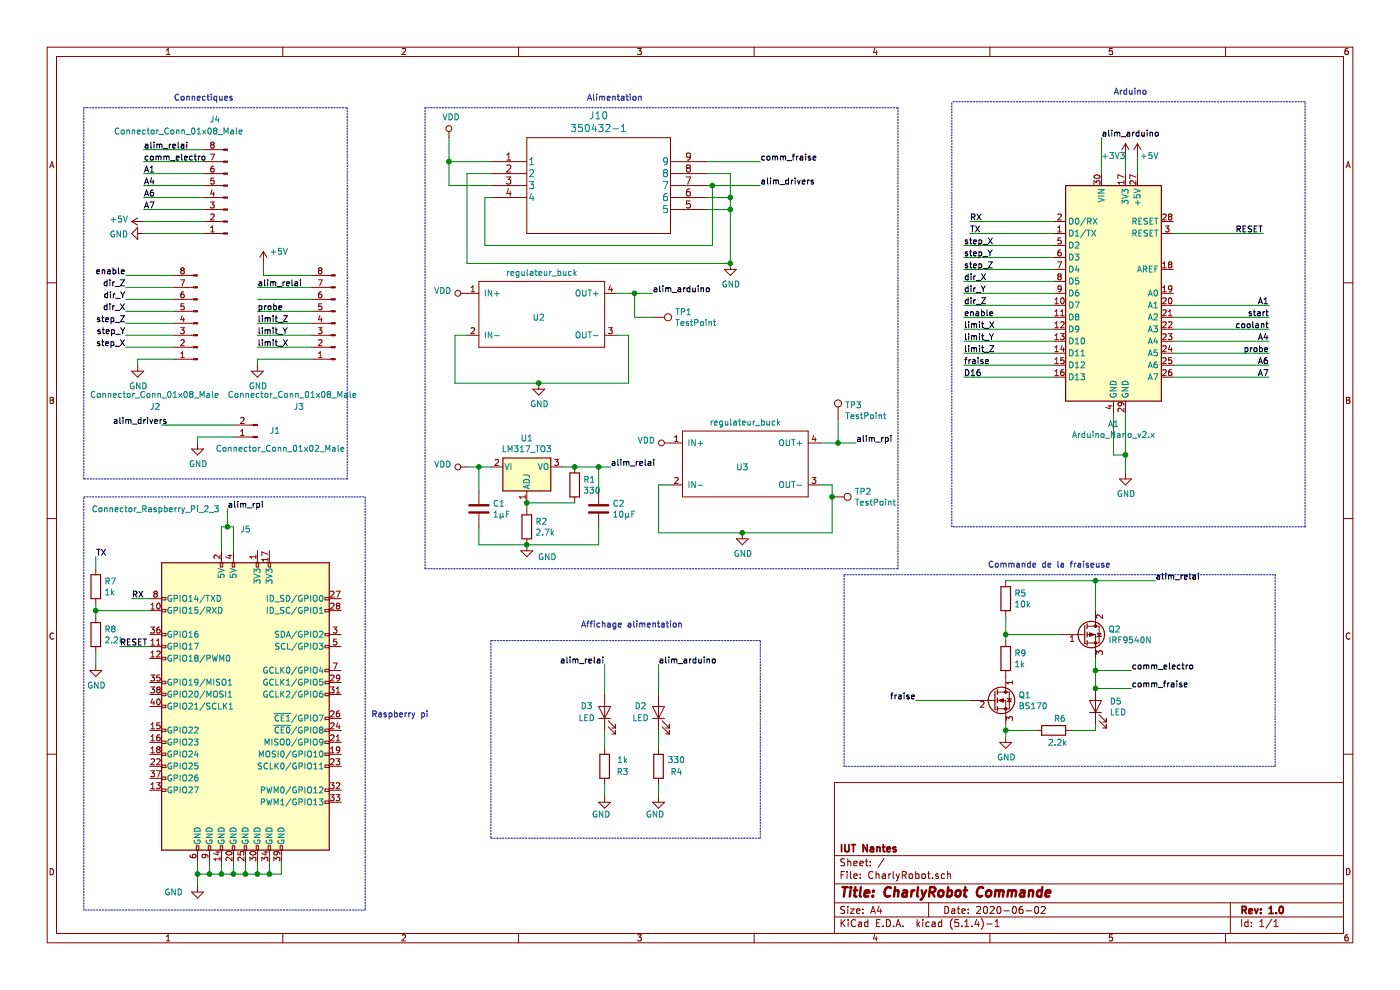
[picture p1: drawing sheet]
EESchema Schematic File Version 4
LIBS:CharlyRobot-cache
EELAYER 30 0
EELAYER END
$Descr A4 11693 8268
encoding utf-8
Sheet 1 1
Title "CharlyRobot Commande"
Date "2020-06-02"
Rev "1.0"
Comp "IUT Nantes"
Comment1 ""
Comment2 ""
Comment3 ""
Comment4 ""
$EndDescr
Text Notes 4900 850  0    50   ~ 0
Alimentation
Wire Notes Line
	10900 4400 10900 850 
Wire Notes Line
	10900 850  7950 850 
Wire Wire Line
	9200 1450 9200 1150
Wire Wire Line
	9300 3450 9300 3800
Wire Wire Line
	9300 3800 9400 3800
Wire Wire Line
	9400 3800 9400 3450
Wire Wire Line
	9400 3800 9400 3950
Connection ~ 9400 3800
$Comp
L power:GND #PWR0101
U 1 1
P 9400 3950
F 0 "#PWR0101" H 9400 3700 50  0001 C CNN
F 1 "GND" H 9405 3777 50  0000 C CNN
F 2 "" H 9400 3950 50  0001 C CNN
F 3 "" H 9400 3950 50  0001 C CNN
	1    9400 3950
	1    0    0    -1  
$EndComp
Wire Wire Line
	4100 3900 4000 3900
$Comp
L power:VDD #PWR0102
U 1 1
P 3900 3900
F 0 "#PWR0102" H 3900 3750 50  0001 C CNN
F 1 "VDD" V 3918 4027 50  0000 L CNN
F 2 "" H 3900 3900 50  0001 C CNN
F 3 "" H 3900 3900 50  0001 C CNN
	1    3900 3900
	0    -1   -1   0   
$EndComp
$Comp
L power:GND #PWR0103
U 1 1
P 4400 4550
F 0 "#PWR0103" H 4400 4300 50  0001 C CNN
F 1 "GND" H 4650 4450 50  0000 R CNN
F 2 "" H 4400 4550 50  0001 C CNN
F 3 "" H 4400 4550 50  0001 C CNN
	1    4400 4550
	1    0    0    -1  
$EndComp
$Comp
L Device:C C1
U 1 1
P 4000 4250
F 0 "C1" H 4115 4296 50  0000 L CNN
F 1 "1µF" H 4115 4205 50  0000 L CNN
F 2 "empreintes_CharlyRobot:C_Rect_L7.0mm_W4.5mm_P5.00mm" H 4038 4100 50  0001 C CNN
F 3 "~" H 4000 4250 50  0001 C CNN
	1    4000 4250
	1    0    0    -1  
$EndComp
$Comp
L Device:C C2
U 1 1
P 5000 4250
F 0 "C2" H 5115 4296 50  0000 L CNN
F 1 "10µF" H 5115 4205 50  0000 L CNN
F 2 "empreintes_CharlyRobot:CP_Radial_D5.0mm_P2.50mm" H 5038 4100 50  0001 C CNN
F 3 "~" H 5000 4250 50  0001 C CNN
	1    5000 4250
	1    0    0    -1  
$EndComp
$Comp
L Device:R R1
U 1 1
P 4800 4050
F 0 "R1" H 4870 4096 50  0000 L CNN
F 1 "330" H 4870 4005 50  0000 L CNN
F 2 "empreintes_CharlyRobot:R_Axial_DIN0207_L6.3mm_D2.5mm_P10.16mm_Horizontal" V 4730 4050 50  0001 C CNN
F 3 "~" H 4800 4050 50  0001 C CNN
	1    4800 4050
	1    0    0    -1  
$EndComp
$Comp
L Device:R R2
U 1 1
P 4400 4400
F 0 "R2" H 4470 4446 50  0000 L CNN
F 1 "2.7k" H 4470 4355 50  0000 L CNN
F 2 "empreintes_CharlyRobot:R_Axial_DIN0207_L6.3mm_D2.5mm_P10.16mm_Horizontal" V 4330 4400 50  0001 C CNN
F 3 "~" H 4400 4400 50  0001 C CNN
	1    4400 4400
	1    0    0    -1  
$EndComp
$Comp
L Regulator_Linear:LM317_TO3 U1
U 1 1
P 4400 3900
F 0 "U1" H 4400 4142 50  0000 C CNN
F 1 "LM317_TO3" H 4400 4051 50  0000 C CNN
F 2 "empreintes_CharlyRobot:TO-220-3_Horizontal_TabDown" H 4400 4100 50  0001 C CIN
F 3 "http://www.ti.com/lit/ds/symlink/lm317.pdf" H 4400 3900 50  0001 C CNN
	1    4400 3900
	1    0    0    -1  
$EndComp
Wire Wire Line
	4400 4200 4800 4200
Wire Wire Line
	4400 4200 4400 4250
Connection ~ 4400 4200
Wire Wire Line
	4700 3900 4800 3900
Wire Wire Line
	4000 4100 4000 3900
Connection ~ 4000 3900
Wire Wire Line
	4000 3900 3900 3900
Wire Wire Line
	4400 4550 4000 4550
Wire Wire Line
	4000 4550 4000 4400
Wire Wire Line
	4800 3900 5000 3900
Wire Wire Line
	5000 3900 5000 4100
Connection ~ 4800 3900
Wire Wire Line
	5000 4400 5000 4550
Wire Wire Line
	5000 4550 4400 4550
Connection ~ 4400 4550
Wire Wire Line
	5000 3900 5100 3900
Connection ~ 5000 3900
Text Label 5100 3900 0    50   ~ 0
alim_relai
$Comp
L Device:LED D3
U 1 1
P 5050 5950
F 0 "D3" V 5100 6100 50  0000 C CNN
F 1 "LED" V 5000 6100 50  0000 C CNN
F 2 "empreintes_CharlyRobot:LED_D3.0mm" H 5050 5950 50  0001 C CNN
F 3 "~" H 5050 5950 50  0001 C CNN
	1    5050 5950
	0    1    1    0   
$EndComp
$Comp
L power:GND #PWR0104
U 1 1
P 5050 6650
F 0 "#PWR0104" H 5050 6400 50  0001 C CNN
F 1 "GND" H 5100 6500 50  0000 R CNN
F 2 "" H 5050 6650 50  0001 C CNN
F 3 "" H 5050 6650 50  0001 C CNN
	1    5050 6650
	1    0    0    -1  
$EndComp
$Comp
L Device:R R3
U 1 1
P 5050 6400
F 0 "R3" H 4900 6450 50  0000 C CNN
F 1 "1k" H 4900 6350 50  0000 C CNN
F 2 "empreintes_CharlyRobot:R_Axial_DIN0207_L6.3mm_D2.5mm_P10.16mm_Horizontal" V 4980 6400 50  0001 C CNN
F 3 "~" H 5050 6400 50  0001 C CNN
	1    5050 6400
	-1   0    0    1   
$EndComp
Wire Wire Line
	5050 6550 5050 6650
Wire Wire Line
	5050 6250 5050 6100
$Comp
L power:VDD #PWR0105
U 1 1
P 3900 2450
F 0 "#PWR0105" H 3900 2300 50  0001 C CNN
F 1 "VDD" V 3918 2577 50  0000 L CNN
F 2 "" H 3900 2450 50  0001 C CNN
F 3 "" H 3900 2450 50  0001 C CNN
	1    3900 2450
	0    -1   -1   0   
$EndComp
Text Label 9200 1150 0    50   ~ 0
alim_arduino
$Comp
L Device:LED D2
U 1 1
P 5500 5950
F 0 "D2" V 5550 6100 50  0000 C CNN
F 1 "LED" V 5450 6100 50  0000 C CNN
F 2 "empreintes_CharlyRobot:LED_D3.0mm" H 5500 5950 50  0001 C CNN
F 3 "~" H 5500 5950 50  0001 C CNN
	1    5500 5950
	0    1    1    0   
$EndComp
$Comp
L power:GND #PWR0107
U 1 1
P 5500 6650
F 0 "#PWR0107" H 5500 6400 50  0001 C CNN
F 1 "GND" H 5550 6500 50  0000 R CNN
F 2 "" H 5500 6650 50  0001 C CNN
F 3 "" H 5500 6650 50  0001 C CNN
	1    5500 6650
	1    0    0    -1  
$EndComp
$Comp
L Device:R R4
U 1 1
P 5500 6400
F 0 "R4" H 5350 6450 50  0000 C CNN
F 1 "330" H 5350 6350 50  0000 C CNN
F 2 "empreintes_CharlyRobot:R_Axial_DIN0207_L6.3mm_D2.5mm_P10.16mm_Horizontal" V 5430 6400 50  0001 C CNN
F 3 "~" H 5500 6400 50  0001 C CNN
	1    5500 6400
	-1   0    0    1   
$EndComp
Wire Wire Line
	5500 6550 5500 6650
Wire Wire Line
	5500 6250 5500 6100
Text Label 5500 5550 0    50   ~ 0
alim_arduino
Text Label 5050 5550 2    50   ~ 0
alim_relai
Wire Wire Line
	8800 2050 8050 2050
Wire Wire Line
	8800 2150 8050 2150
Wire Wire Line
	8800 2250 8050 2250
Wire Wire Line
	8800 2350 8050 2350
Wire Wire Line
	8800 2450 8050 2450
Wire Wire Line
	8800 2550 8050 2550
Wire Wire Line
	8800 2650 8050 2650
Wire Wire Line
	8800 2750 8050 2750
Wire Wire Line
	8800 2850 8050 2850
Wire Wire Line
	8800 2950 8050 2950
Text Label 8050 2050 0    50   ~ 0
step_X
Text Label 8050 2150 0    50   ~ 0
step_Y
Text Label 8050 2250 0    50   ~ 0
step_Z
Text Label 8050 2350 0    50   ~ 0
dir_X
Text Label 8050 2450 0    50   ~ 0
dir_Y
Text Label 8050 2550 0    50   ~ 0
dir_Z
Text Label 8050 2650 0    50   ~ 0
enable
Text Label 8050 2950 0    50   ~ 0
limit_Z
Text Label 10600 2950 2    50   ~ 0
probe
Wire Wire Line
	8800 3050 8050 3050
Text Label 8050 3050 0    50   ~ 0
fraise
Wire Wire Line
	9800 2650 10600 2650
Text Label 10600 2650 2    50   ~ 0
start
Wire Wire Line
	9800 2750 10600 2750
Text Label 10600 2750 2    50   ~ 0
coolant
Wire Wire Line
	5050 5800 5050 5550
Wire Wire Line
	5500 5800 5500 5550
Wire Wire Line
	10600 2950 9800 2950
Wire Wire Line
	5900 1350 6350 1350
Text Label 6350 1350 0    50   ~ 0
comm_fraise
$Comp
L power:VDD #PWR0109
U 1 1
P 3750 1150
F 0 "#PWR0109" H 3750 1000 50  0001 C CNN
F 1 "VDD" H 3767 1323 50  0000 C CNN
F 2 "" H 3750 1150 50  0001 C CNN
F 3 "" H 3750 1150 50  0001 C CNN
	1    3750 1150
	1    0    0    -1  
$EndComp
Wire Wire Line
	4100 1450 3900 1450
Wire Wire Line
	6100 1750 5900 1750
Wire Wire Line
	5900 1650 6100 1650
Wire Wire Line
	6100 1650 6100 1750
Wire Wire Line
	5900 1450 6100 1450
Wire Wire Line
	6100 1450 6100 1650
Connection ~ 6100 1650
Wire Wire Line
	4100 1550 3750 1550
Wire Wire Line
	3750 1550 3750 1350
Wire Wire Line
	3750 1350 4100 1350
Wire Wire Line
	3750 1150 3750 1350
Connection ~ 3750 1350
Wire Wire Line
	4100 1650 4050 1650
Wire Wire Line
	5900 1550 5950 1550
$Comp
L power:GND #PWR0110
U 1 1
P 4500 3200
F 0 "#PWR0110" H 4500 2950 50  0001 C CNN
F 1 "GND" H 4505 3027 50  0000 C CNN
F 2 "" H 4500 3200 50  0001 C CNN
F 3 "" H 4500 3200 50  0001 C CNN
	1    4500 3200
	1    0    0    -1  
$EndComp
Wire Wire Line
	4050 1650 4050 2050
Wire Wire Line
	4050 2050 5950 2050
Wire Wire Line
	5950 2050 5950 1550
Wire Wire Line
	6100 1750 6100 2200
Connection ~ 6100 1750
Wire Wire Line
	3900 1450 3900 2200
Wire Wire Line
	5950 1550 6350 1550
Connection ~ 5950 1550
Text Label 6350 1550 0    50   ~ 0
alim_drivers
Wire Notes Line
	3550 4750 3550 900 
Wire Wire Line
	9400 1450 9400 1300
Wire Wire Line
	9500 1450 9500 1300
$Comp
L power:+3V3 #PWR0114
U 1 1
P 9400 1300
F 0 "#PWR0114" H 9400 1150 50  0001 C CNN
F 1 "+3V3" H 9300 1300 50  0000 C CNN
F 2 "" H 9400 1300 50  0001 C CNN
F 3 "" H 9400 1300 50  0001 C CNN
	1    9400 1300
	1    0    0    -1  
$EndComp
$Comp
L power:+5V #PWR0115
U 1 1
P 9500 1300
F 0 "#PWR0115" H 9500 1150 50  0001 C CNN
F 1 "+5V" H 9600 1300 50  0000 C CNN
F 2 "" H 9500 1300 50  0001 C CNN
F 3 "" H 9500 1300 50  0001 C CNN
	1    9500 1300
	1    0    0    -1  
$EndComp
Wire Wire Line
	9800 2550 10600 2550
Wire Wire Line
	9800 2850 10600 2850
Wire Wire Line
	9800 3050 10600 3050
Wire Wire Line
	9800 3150 10600 3150
Text Label 10600 2550 2    50   ~ 0
A1
Text Label 10600 2850 2    50   ~ 0
A4
Text Label 10600 3050 2    50   ~ 0
A6
Text Label 10600 3150 2    50   ~ 0
A7
Wire Wire Line
	8800 3150 8050 3150
Text Label 8050 3150 0    50   ~ 0
D16
Wire Wire Line
	9800 1950 10550 1950
Text Label 10550 1950 2    50   ~ 0
RESET
Wire Wire Line
	5150 2450 5300 2450
Text Label 5450 2450 0    50   ~ 0
alim_arduino
Wire Wire Line
	8800 1850 8100 1850
Wire Wire Line
	8800 1950 8100 1950
Text Label 8100 1950 0    50   ~ 0
TX
Text Label 8100 1850 0    50   ~ 0
RX
Text Label 1100 5000 0    50   ~ 0
RX
$Comp
L Device:R R7
U 1 1
P 800 4900
F 0 "R7" H 870 4946 50  0000 L CNN
F 1 "1k" H 870 4855 50  0000 L CNN
F 2 "empreintes_CharlyRobot:R_Axial_DIN0207_L6.3mm_D2.5mm_P10.16mm_Horizontal" V 730 4900 50  0001 C CNN
F 3 "~" H 800 4900 50  0001 C CNN
	1    800  4900
	1    0    0    -1  
$EndComp
$Comp
L Device:R R8
U 1 1
P 800 5300
F 0 "R8" H 870 5346 50  0000 L CNN
F 1 "2.2k" H 870 5255 50  0000 L CNN
F 2 "empreintes_CharlyRobot:R_Axial_DIN0207_L6.3mm_D2.5mm_P10.16mm_Horizontal" V 730 5300 50  0001 C CNN
F 3 "~" H 800 5300 50  0001 C CNN
	1    800  5300
	1    0    0    -1  
$EndComp
Text Label 800  4650 0    50   ~ 0
TX
$Comp
L power:GND #PWR0119
U 1 1
P 800 5550
F 0 "#PWR0119" H 800 5300 50  0001 C CNN
F 1 "GND" H 805 5377 50  0000 C CNN
F 2 "" H 800 5550 50  0001 C CNN
F 3 "" H 800 5550 50  0001 C CNN
	1    800  5550
	1    0    0    -1  
$EndComp
Wire Wire Line
	800  5450 800  5550
$Comp
L power:GND #PWR0120
U 1 1
P 1650 7400
F 0 "#PWR0120" H 1650 7150 50  0001 C CNN
F 1 "GND" H 1450 7350 50  0000 C CNN
F 2 "" H 1650 7400 50  0001 C CNN
F 3 "" H 1650 7400 50  0001 C CNN
	1    1650 7400
	1    0    0    -1  
$EndComp
Wire Wire Line
	1650 7200 1650 7300
Wire Wire Line
	1650 7300 1750 7300
Wire Wire Line
	1750 7300 1750 7200
Connection ~ 1650 7300
Wire Wire Line
	1650 7300 1650 7400
Wire Wire Line
	1750 7300 1850 7300
Wire Wire Line
	1850 7300 1850 7200
Connection ~ 1750 7300
Wire Wire Line
	1850 7300 1950 7300
Wire Wire Line
	1950 7300 1950 7200
Connection ~ 1850 7300
Wire Wire Line
	1950 7300 2050 7300
Wire Wire Line
	2050 7300 2050 7200
Connection ~ 1950 7300
Wire Wire Line
	2050 7300 2150 7300
Wire Wire Line
	2150 7300 2150 7200
Connection ~ 2050 7300
Wire Wire Line
	2150 7300 2250 7300
Wire Wire Line
	2250 7300 2250 7200
Connection ~ 2150 7300
Wire Wire Line
	2250 7300 2350 7300
Wire Wire Line
	2350 7300 2350 7200
Connection ~ 2250 7300
Text Label 1900 4250 0    50   ~ 0
alim_rpi
Text Label 2150 2400 0    50   ~ 0
alim_relai
$Comp
L power:+5V #PWR0118
U 1 1
P 2200 2200
F 0 "#PWR0118" H 2200 2050 50  0001 C CNN
F 1 "+5V" H 2250 2300 50  0000 L CNN
F 2 "" H 2200 2200 50  0001 C CNN
F 3 "" H 2200 2200 50  0001 C CNN
	1    2200 2200
	1    0    0    -1  
$EndComp
Text Label 2150 2600 0    50   ~ 0
probe
Text Label 2150 2700 0    50   ~ 0
limit_Z
Text Label 2150 2800 0    50   ~ 0
limit_Y
Text Label 2150 2900 0    50   ~ 0
limit_X
$Comp
L power:GND #PWR0117
U 1 1
P 2150 3050
F 0 "#PWR0117" H 2150 2800 50  0001 C CNN
F 1 "GND" H 2155 2877 50  0000 C CNN
F 2 "" H 2150 3050 50  0001 C CNN
F 3 "" H 2150 3050 50  0001 C CNN
	1    2150 3050
	1    0    0    -1  
$EndComp
Wire Wire Line
	2600 3000 2150 3000
Wire Wire Line
	2600 2900 2150 2900
Wire Wire Line
	2600 2800 2150 2800
Wire Wire Line
	2600 2700 2150 2700
Wire Wire Line
	2600 2600 2150 2600
Wire Wire Line
	2600 2500 2150 2500
Wire Wire Line
	2600 2400 2150 2400
Text Label 1050 2300 2    50   ~ 0
enable
Text Label 1050 2400 2    50   ~ 0
dir_Z
Text Label 1050 2500 2    50   ~ 0
dir_Y
Text Label 1050 2600 2    50   ~ 0
dir_X
Text Label 1050 2700 2    50   ~ 0
step_Z
Text Label 1050 2800 2    50   ~ 0
step_Y
Text Label 1050 2900 2    50   ~ 0
step_X
$Comp
L power:GND #PWR0112
U 1 1
P 1150 3050
F 0 "#PWR0112" H 1150 2800 50  0001 C CNN
F 1 "GND" H 1155 2877 50  0000 C CNN
F 2 "" H 1150 3050 50  0001 C CNN
F 3 "" H 1150 3050 50  0001 C CNN
	1    1150 3050
	1    0    0    -1  
$EndComp
Wire Wire Line
	1150 3000 1150 3050
Wire Wire Line
	1450 3000 1150 3000
Wire Wire Line
	1450 2900 1050 2900
Wire Wire Line
	1450 2800 1050 2800
Wire Wire Line
	1450 2700 1050 2700
Wire Wire Line
	1450 2600 1050 2600
Wire Wire Line
	1450 2500 1050 2500
Wire Wire Line
	1450 2400 1050 2400
Wire Wire Line
	1450 2300 1050 2300
Text Label 1400 3550 2    50   ~ 0
alim_drivers
$Comp
L power:GND #PWR0111
U 1 1
P 1650 3700
F 0 "#PWR0111" H 1650 3450 50  0001 C CNN
F 1 "GND" H 1655 3527 50  0000 C CNN
F 2 "" H 1650 3700 50  0001 C CNN
F 3 "" H 1650 3700 50  0001 C CNN
	1    1650 3700
	1    0    0    -1  
$EndComp
Wire Wire Line
	1650 3650 1650 3700
Wire Wire Line
	1950 3650 1650 3650
Wire Wire Line
	1950 3550 1350 3550
Wire Wire Line
	1950 4600 1950 4400
Wire Wire Line
	1950 4400 1900 4400
Wire Wire Line
	1850 4400 1850 4600
Wire Wire Line
	1900 4400 1900 4250
Connection ~ 1900 4400
Wire Wire Line
	1900 4400 1850 4400
Wire Wire Line
	1250 5000 1100 5000
Wire Wire Line
	800  4750 800  4650
Wire Wire Line
	800  5050 800  5100
Wire Wire Line
	800  5100 1250 5100
Connection ~ 800  5100
Wire Wire Line
	800  5100 800  5150
Wire Wire Line
	2150 3000 2150 3050
Wire Wire Line
	1700 1250 1200 1250
Text Label 1200 1250 0    50   ~ 0
alim_relai
Wire Wire Line
	2600 2300 2200 2300
Wire Wire Line
	2200 2300 2200 2200
Wire Notes Line
	2900 900  2900 4000
Wire Notes Line
	2900 4000 700  4000
Wire Notes Line
	700  4000 700  900 
Wire Notes Line
	700  900  2900 900 
Wire Notes Line
	700  4150 3050 4150
Wire Notes Line
	3050 4150 3050 7600
Wire Notes Line
	3050 7600 700  7600
Wire Notes Line
	700  7600 700  4150
Text Notes 1450 850  0    50   ~ 0
Connectiques\n
Text Notes 3100 6000 0    50   ~ 0
Raspberry pi
Text Notes 9300 800  0    50   ~ 0
Arduino
Text Notes 8250 4750 0    50   ~ 0
Commande de la fraiseuse 
Text Notes 4850 5250 0    50   ~ 0
Affichage alimentation
Text Label 8050 2750 0    50   ~ 0
limit_X
Text Label 8050 2850 0    50   ~ 0
limit_Y
Wire Wire Line
	3900 2200 6100 2200
Wire Wire Line
	5150 2800 5250 2800
Wire Wire Line
	5250 2800 5250 3200
Wire Wire Line
	5250 3200 4500 3200
Wire Wire Line
	3900 2800 3800 2800
Wire Wire Line
	3800 2800 3800 3200
Wire Wire Line
	3800 3200 4500 3200
Connection ~ 4500 3200
Wire Notes Line
	10900 4400 7950 4400
Wire Notes Line
	7950 4400 7950 850 
Wire Wire Line
	1700 1350 1200 1350
Wire Wire Line
	1250 5400 1000 5400
Text Label 1000 5400 0    50   ~ 0
RESET
$Comp
L power:VDD #PWR0116
U 1 1
P 5600 3700
F 0 "#PWR0116" H 5600 3550 50  0001 C CNN
F 1 "VDD" V 5618 3827 50  0000 L CNN
F 2 "" H 5600 3700 50  0001 C CNN
F 3 "" H 5600 3700 50  0001 C CNN
	1    5600 3700
	0    -1   -1   0   
$EndComp
$Comp
L power:GND #PWR0121
U 1 1
P 6200 4450
F 0 "#PWR0121" H 6200 4200 50  0001 C CNN
F 1 "GND" H 6205 4277 50  0000 C CNN
F 2 "" H 6200 4450 50  0001 C CNN
F 3 "" H 6200 4450 50  0001 C CNN
	1    6200 4450
	1    0    0    -1  
$EndComp
Wire Wire Line
	6850 3700 7000 3700
Text Label 7150 3700 0    50   ~ 0
alim_rpi
Wire Wire Line
	6850 4050 6950 4050
Wire Wire Line
	6950 4450 6200 4450
Wire Wire Line
	5600 4050 5500 4050
Wire Wire Line
	5500 4050 5500 4450
Wire Wire Line
	5500 4450 6200 4450
Connection ~ 6200 4450
Wire Wire Line
	1700 1450 1200 1450
Wire Wire Line
	1700 1550 1200 1550
Wire Wire Line
	1700 1650 1200 1650
Wire Wire Line
	1700 1750 1200 1750
Wire Wire Line
	1700 1850 1200 1850
Wire Notes Line
	7500 900  7500 4750
Wire Notes Line
	3550 4750 7500 4750
Wire Notes Line
	3550 900  7500 900 
Text Label 9450 5750 0    50   ~ 0
comm_fraise
Text Label 7650 5850 2    50   ~ 0
fraise
$Comp
L power:GND #PWR0106
U 1 1
P 8400 6150
F 0 "#PWR0106" H 8400 5900 50  0001 C CNN
F 1 "GND" H 8405 5977 50  0000 C CNN
F 2 "" H 8400 6150 50  0001 C CNN
F 3 "" H 8400 6150 50  0001 C CNN
	1    8400 6150
	1    0    0    -1  
$EndComp
Text Label 1200 1450 0    50   ~ 0
A1
Text Label 1200 1550 0    50   ~ 0
A4
Text Label 1200 1650 0    50   ~ 0
A6
Text Label 1200 1750 0    50   ~ 0
A7
$Comp
L power:+5V #PWR0108
U 1 1
P 1200 1850
F 0 "#PWR0108" H 1200 1700 50  0001 C CNN
F 1 "+5V" V 1215 1978 50  0000 L CNN
F 2 "" H 1200 1850 50  0001 C CNN
F 3 "" H 1200 1850 50  0001 C CNN
	1    1200 1850
	0    -1   -1   0   
$EndComp
$Comp
L power:GND #PWR0122
U 1 1
P 1200 1950
F 0 "#PWR0122" H 1200 1700 50  0001 C CNN
F 1 "GND" V 1205 1822 50  0000 R CNN
F 2 "" H 1200 1950 50  0001 C CNN
F 3 "" H 1200 1950 50  0001 C CNN
	1    1200 1950
	0    1    1    0   
$EndComp
Wire Wire Line
	1700 1950 1200 1950
$Comp
L Device:R R9
U 1 1
P 8400 5500
F 0 "R9" H 8470 5546 50  0000 L CNN
F 1 "1k" H 8470 5455 50  0000 L CNN
F 2 "empreintes_CharlyRobot:R_Axial_DIN0207_L6.3mm_D2.5mm_P10.16mm_Horizontal" V 8330 5500 50  0001 C CNN
F 3 "~" H 8400 5500 50  0001 C CNN
	1    8400 5500
	1    0    0    -1  
$EndComp
Text Label 9650 4850 0    50   ~ 0
alim_relai
Text Label 9450 5600 0    50   ~ 0
comm_electro
Text Label 1200 1350 0    50   ~ 0
comm_electro
$Comp
L power:GND #PWR0113
U 1 1
P 6100 2200
F 0 "#PWR0113" H 6100 1950 50  0001 C CNN
F 1 "GND" H 6105 2027 50  0000 C CNN
F 2 "" H 6100 2200 50  0001 C CNN
F 3 "" H 6100 2200 50  0001 C CNN
	1    6100 2200
	1    0    0    -1  
$EndComp
Connection ~ 6100 2200
Wire Notes Line
	10650 4800 10650 6400
Wire Notes Line
	10650 6400 7050 6400
Wire Notes Line
	7050 6400 7050 4800
Wire Notes Line
	7050 4800 10650 4800
Wire Notes Line
	4100 5350 4100 7000
Wire Notes Line
	4100 7000 6350 7000
Wire Notes Line
	6350 7000 6350 5350
Wire Notes Line
	6350 5350 4100 5350
$Comp
L CharlyRobot:Connector_Conn_01x08_Male J4
U 1 1
P 1900 1650
F 0 "J4" H 2050 1000 50  0000 R CNN
F 1 "Connector_Conn_01x08_Male" H 2850 1100 50  0000 R CNN
F 2 "empreintes_CharlyRobot:Bornier_8pins" H 1900 1650 50  0001 C CNN
F 3 "" H 1900 1650 50  0001 C CNN
	1    1900 1650
	-1   0    0    1   
$EndComp
$Comp
L CharlyRobot:Connector_Conn_01x08_Male J2
U 1 1
P 1650 2700
F 0 "J2" H 2050 3400 50  0000 R CNN
F 1 "Connector_Conn_01x08_Male" H 2550 3300 50  0000 R CNN
F 2 "empreintes_CharlyRobot:Bornier_8pins" H 1650 2700 50  0001 C CNN
F 3 "" H 1650 2700 50  0001 C CNN
	1    1650 2700
	-1   0    0    1   
$EndComp
$Comp
L CharlyRobot:Connector_Conn_01x08_Male J3
U 1 1
P 2800 2700
F 0 "J3" H 3150 3400 50  0000 R CNN
F 1 "Connector_Conn_01x08_Male" H 3700 3300 50  0000 R CNN
F 2 "empreintes_CharlyRobot:Bornier_8pins" H 2800 2700 50  0001 C CNN
F 3 "" H 2800 2700 50  0001 C CNN
	1    2800 2700
	-1   0    0    1   
$EndComp
$Comp
L CharlyRobot:Connector_Conn_01x02_Male J1
U 1 1
P 2150 3650
F 0 "J1" H 2050 3600 50  0000 R CNN
F 1 "Connector_Conn_01x02_Male" H 2500 3750 50  0000 R CNN
F 2 "empreintes_CharlyRobot:Bornier_2pts_L10mm_W8mm_P5mm" H 2150 3650 50  0001 C CNN
F 3 "" H 2150 3650 50  0001 C CNN
	1    2150 3650
	-1   0    0    1   
$EndComp
$Comp
L CharlyRobot:350432-1 J10
U 1 1
P 4100 1350
F 0 "J10" H 5000 1737 60  0000 C CNN
F 1 "350432-1" H 5000 1631 60  0000 C CNN
F 2 "empreintes_CharlyRobot:350432-1" H 5000 1590 60  0001 C CNN
F 3 "" H 4100 1350 60  0000 C CNN
	1    4100 1350
	1    0    0    -1  
$EndComp
$Comp
L CharlyRobot:Arduino_Nano_v2.x A1
U 1 1
P 9300 2450
F 0 "A1" H 9300 1361 50  0000 C CNN
F 1 "Arduino_Nano_v2.x" H 9300 1270 50  0000 C CNN
F 2 "empreintes_CharlyRobot:Arduino_Nano" H 9450 1500 50  0001 L CNN
F 3 "" H 9300 1450 50  0001 C CNN
	1    9300 2450
	1    0    0    -1  
$EndComp
$Comp
L CharlyRobot:Connector_Raspberry_Pi_2_3 J5
U 1 1
P 2050 5900
F 0 "J5" H 2050 7381 50  0000 C CNN
F 1 "Connector_Raspberry_Pi_2_3" H 1300 7550 50  0000 C CNN
F 2 "empreintes_CharlyRobot:PinSocket_2x20_P2.54mm_Horizontal" H 2050 5900 50  0001 C CNN
F 3 "" H 2050 5900 50  0001 C CNN
	1    2050 5900
	1    0    0    -1  
$EndComp
Wire Wire Line
	7000 3500 7000 3700
Connection ~ 7000 3700
Wire Wire Line
	7000 3700 7150 3700
Wire Wire Line
	5450 2650 5300 2650
Wire Wire Line
	5300 2650 5300 2450
Connection ~ 5300 2450
Wire Wire Line
	5300 2450 5450 2450
$Comp
L CharlyRobot:regulateur_buck U2
U 1 1
P 4000 2350
F 0 "U2" H 4500 2050 50  0000 C CNN
F 1 "regulateur_buck" H 4525 2424 50  0000 C CNN
F 2 "empreintes_CharlyRobot:regulateur_buck" H 4000 2350 50  0001 C CNN
F 3 "" H 4000 2350 50  0001 C CNN
	1    4000 2350
	1    0    0    -1  
$EndComp
$Comp
L CharlyRobot:regulateur_buck U3
U 1 1
P 5700 3600
F 0 "U3" H 6200 3300 50  0000 C CNN
F 1 "regulateur_buck" H 6225 3674 50  0000 C CNN
F 2 "empreintes_CharlyRobot:regulateur_buck" H 5700 3600 50  0001 C CNN
F 3 "" H 5700 3600 50  0001 C CNN
	1    5700 3600
	1    0    0    -1  
$EndComp
Wire Wire Line
	6950 4050 6950 4150
$Comp
L CharlyRobot:TestPoint TP3
U 1 1
P 7000 3500
F 0 "TP3" H 7058 3618 50  0000 L CNN
F 1 "TestPoint" H 7058 3527 50  0000 L CNN
F 2 "empreintes_CharlyRobot:TestPoint_Pad_D3.0mm" H 7200 3500 50  0001 C CNN
F 3 "~" H 7200 3500 50  0001 C CNN
	1    7000 3500
	1    0    0    -1  
$EndComp
$Comp
L CharlyRobot:TestPoint TP2
U 1 1
P 6950 4150
F 0 "TP2" V 6904 4338 50  0000 L CNN
F 1 "TestPoint" V 6995 4338 50  0000 L CNN
F 2 "empreintes_CharlyRobot:TestPoint_Pad_D3.0mm" H 7150 4150 50  0001 C CNN
F 3 "~" H 7150 4150 50  0001 C CNN
	1    6950 4150
	0    1    1    0   
$EndComp
Connection ~ 6950 4150
Wire Wire Line
	6950 4150 6950 4450
$Comp
L CharlyRobot:TestPoint TP1
U 1 1
P 5450 2650
F 0 "TP1" V 5404 2838 50  0000 L CNN
F 1 "TestPoint" V 5495 2838 50  0000 L CNN
F 2 "empreintes_CharlyRobot:TestPoint_Pad_D3.0mm" H 5650 2650 50  0001 C CNN
F 3 "~" H 5650 2650 50  0001 C CNN
	1    5450 2650
	0    1    1    0   
$EndComp
Wire Wire Line
	8100 5850 7650 5850
$Comp
L Device:R R5
U 1 1
P 8400 5000
F 0 "R5" H 8470 5046 50  0000 L CNN
F 1 "10k" H 8470 4955 50  0000 L CNN
F 2 "empreintes_CharlyRobot:R_Axial_DIN0207_L6.3mm_D2.5mm_P10.16mm_Horizontal" V 8330 5000 50  0001 C CNN
F 3 "~" H 8400 5000 50  0001 C CNN
	1    8400 5000
	1    0    0    -1  
$EndComp
Wire Wire Line
	8400 5150 8400 5300
$Comp
L Transistor_FET:BS170 Q1
U 1 1
P 8300 5850
F 0 "Q1" H 8506 5896 50  0000 L CNN
F 1 "BS170" H 8506 5805 50  0000 L CNN
F 2 "empreintes_CharlyRobot:TO-92_Inline_Wide_large" H 8500 5775 50  0001 L CIN
F 3 "http://www.fairchildsemi.com/ds/BS/BS170.pdf" H 8300 5850 50  0001 L CNN
	1    8300 5850
	1    0    0    -1  
$EndComp
$Comp
L Transistor_FET:IRF9540N Q2
U 1 1
P 9050 5300
F 0 "Q2" H 9256 5346 50  0000 L CNN
F 1 "IRF9540N" H 9256 5255 50  0000 L CNN
F 2 "empreintes_CharlyRobot:TO-220-3_INVERSE" H 9250 5225 50  0001 L CIN
F 3 "http://www.irf.com/product-info/datasheets/data/irf9540n.pdf" H 9050 5300 50  0001 L CNN
	1    9050 5300
	1    0    0    -1  
$EndComp
Wire Wire Line
	9150 5100 9150 4850
Wire Wire Line
	8400 4850 9150 4850
Connection ~ 9150 4850
Wire Wire Line
	9150 4850 9650 4850
Wire Wire Line
	8850 5300 8400 5300
Connection ~ 8400 5300
Wire Wire Line
	8400 5300 8400 5350
Wire Wire Line
	9150 5600 9450 5600
Wire Wire Line
	9150 5500 9150 5600
Wire Wire Line
	9450 5750 9150 5750
Wire Wire Line
	8400 6050 8400 6100
$Comp
L Device:LED D5
U 1 1
P 9150 5900
F 0 "D5" V 9189 5783 50  0000 R CNN
F 1 "LED" V 9098 5783 50  0000 R CNN
F 2 "empreintes_CharlyRobot:LED_D3.0mm" H 9150 5900 50  0001 C CNN
F 3 "~" H 9150 5900 50  0001 C CNN
	1    9150 5900
	0    -1   -1   0   
$EndComp
Connection ~ 9150 5600
Wire Wire Line
	9150 5600 9150 5750
Connection ~ 9150 5750
$Comp
L Device:R R6
U 1 1
P 8800 6100
F 0 "R6" V 8700 6100 50  0000 L CNN
F 1 "2.2k" V 8900 6050 50  0000 L CNN
F 2 "empreintes_CharlyRobot:R_Axial_DIN0207_L6.3mm_D2.5mm_P10.16mm_Horizontal" V 8730 6100 50  0001 C CNN
F 3 "~" H 8800 6100 50  0001 C CNN
	1    8800 6100
	0    1    1    0   
$EndComp
Wire Wire Line
	9150 6050 9150 6100
Wire Wire Line
	9150 6100 8950 6100
Wire Wire Line
	8650 6100 8400 6100
Connection ~ 8400 6100
Wire Wire Line
	8400 6100 8400 6150
$EndSCHEMATC
